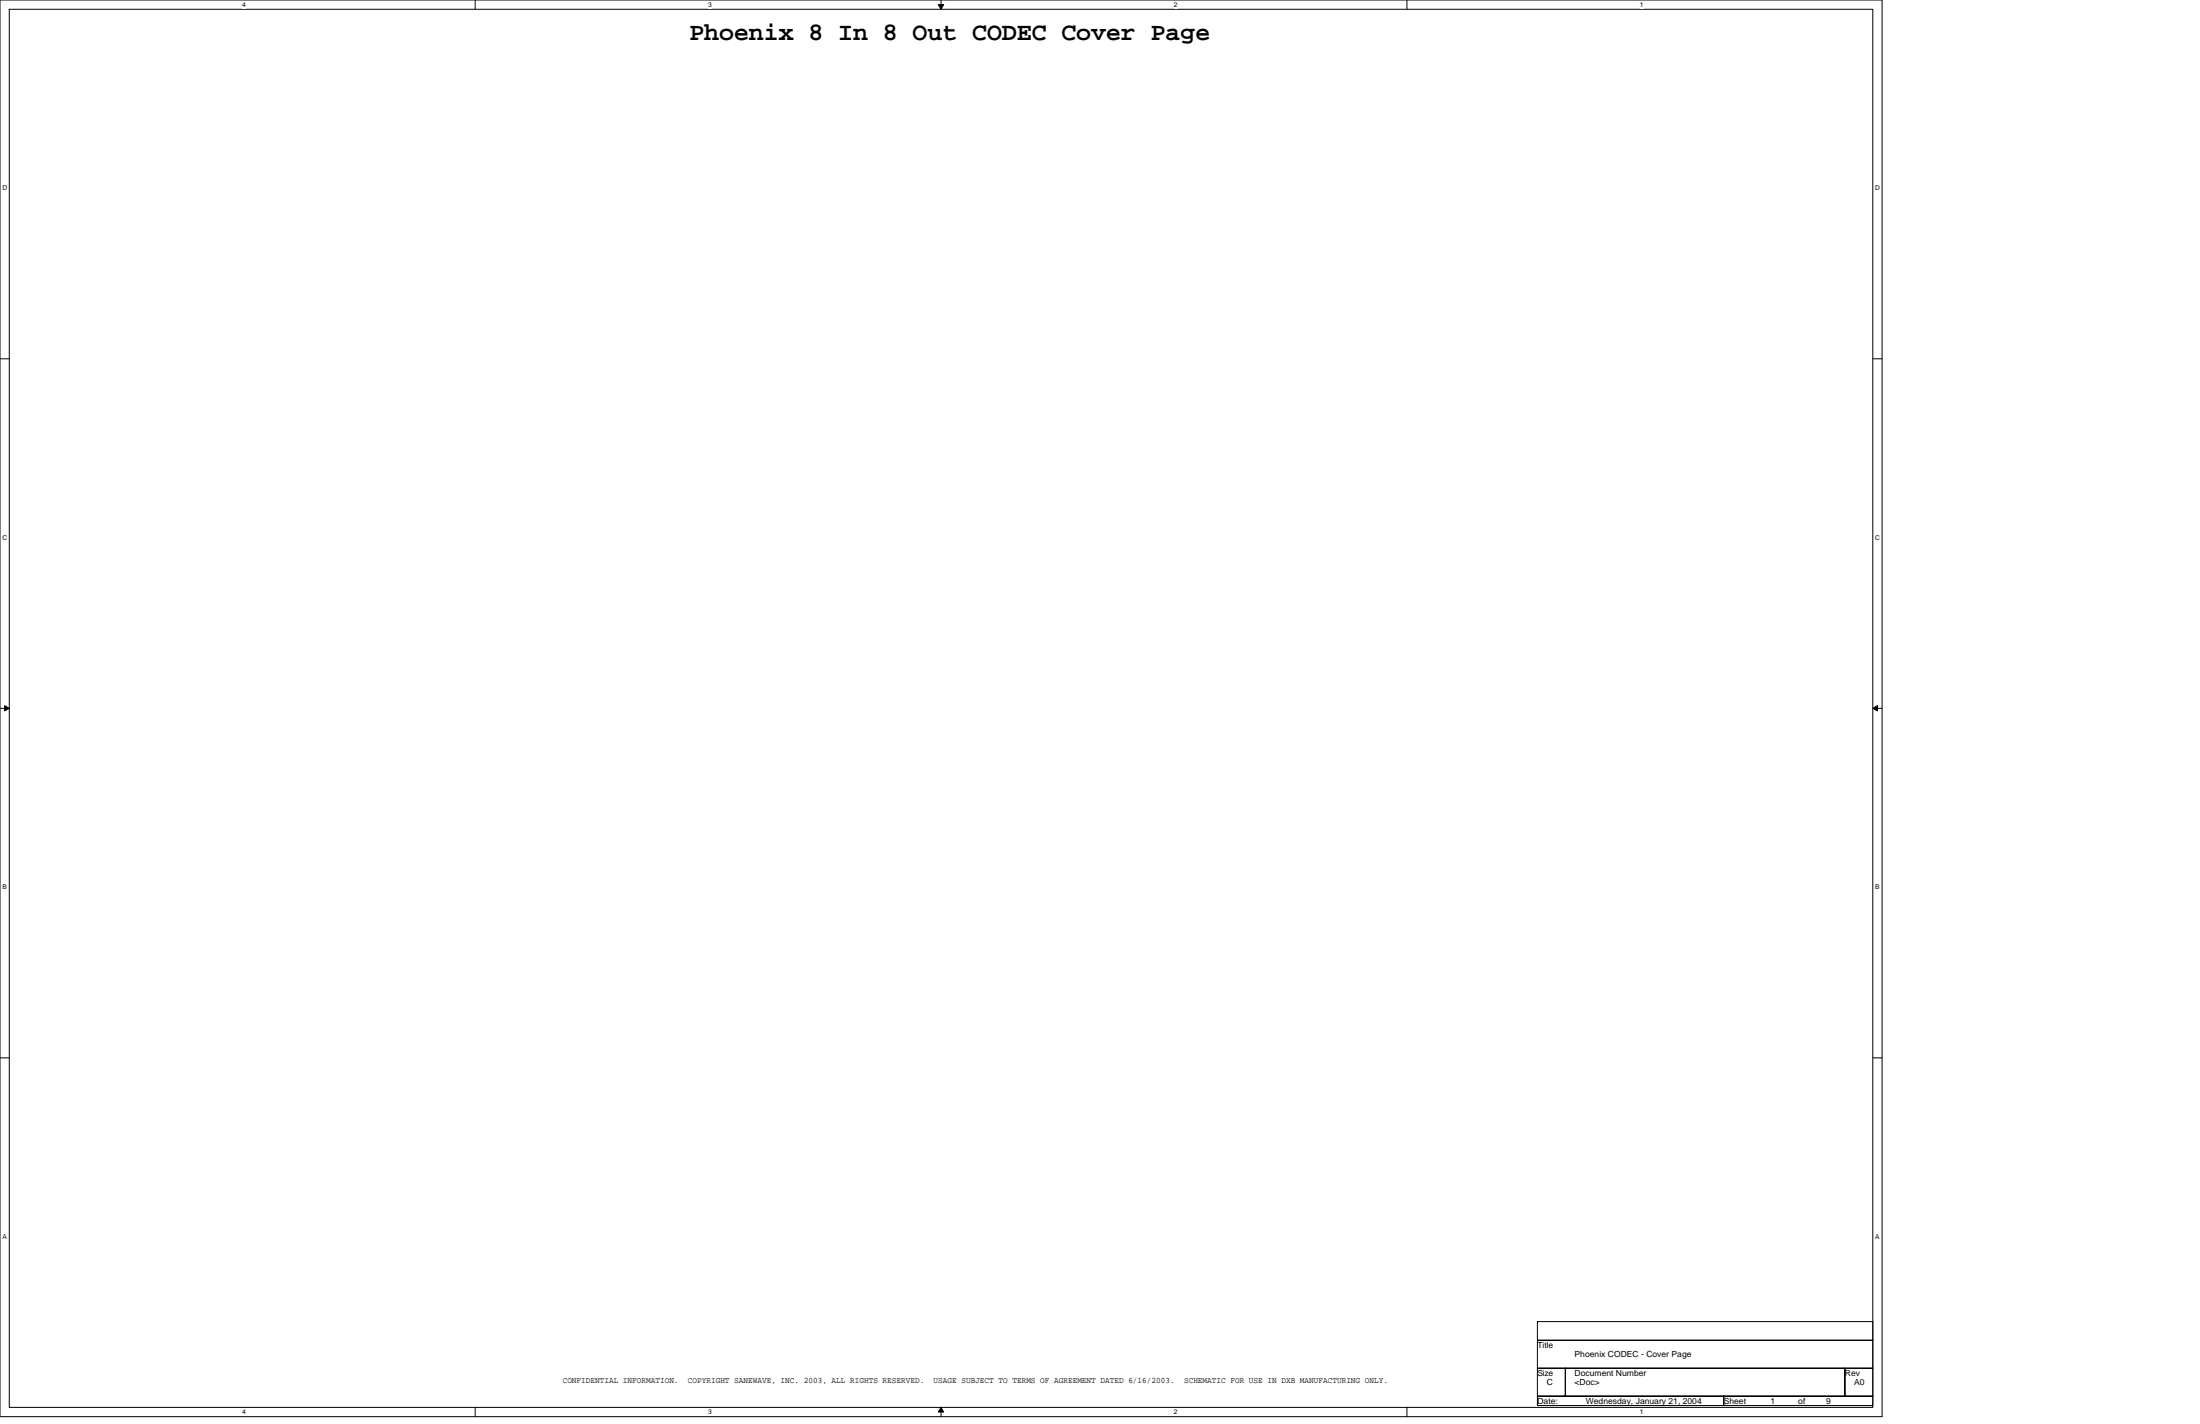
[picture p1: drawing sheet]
<svg xmlns="http://www.w3.org/2000/svg" width="432mm" height="279mm" viewBox="0 0 432 279" stroke-linecap="round" stroke-linejoin="round" font-family="sans-serif">
<path d="M0 0h369.4v278h-369.4zM1.8 1.8h365.8v274.3h-365.8z" fill="none" stroke="#000" stroke-width=".2"/>
<g fill="#fff">
<path d="M47.5 .2h.8v1.5h-.8z"/>
<path d="M47.5 276.3h.8v1.5h-.8z"/>
</g>
<path d="M93.3 0v1.8M93.3 276.1v1.9" fill="none" stroke="#000" stroke-width=".2"/>
<g fill="#fff">
<path d="M139 .2h.7v1.5h-.7z"/>
<path d="M139 276.3h.7v1.5h-.7z"/>
</g>
<path d="M184.7 0v1.8M184.7 276.1v1.9" fill="none" stroke="#000" stroke-width=".2"/>
<path d="M184.2 .9h1l-.5 .9zM184.7 276.1l.5 1h-1z" fill="#000" stroke="#000" stroke-width=".2"/>
<g fill="#fff">
<path d="M230.4 .2h.7v1.5h-.7z"/>
<path d="M230.4 276.3h.7v1.5h-.7z"/>
</g>
<path d="M276.1 0v1.8M276.1 276.1v1.9" fill="none" stroke="#000" stroke-width=".2"/>
<g fill="#fff">
<path d="M321.9 .2h.7v1.5h-.7z"/>
<path d="M321.9 276.3h.7v1.5h-.7z"/>
<path d="M.5 36.1h.9v1.5h-.9z"/>
<path d="M368 36.1h1v1.5h-1z"/>
<path d="M.5 104.7h.9v1.5h-.9z"/>
<path d="M368 104.7h1v1.5h-1z"/>
</g>
<path d="M0 70.4h1.8M367.6 70.4h1.8" fill="none" stroke="#000" stroke-width=".2"/>
<g fill="#fff">
<path d="M.5 173.3h.8v1.4h-.8z"/>
<path d="M368 173.3h.9v1.4h-.9z"/>
</g>
<path d="M0 139h1.8M367.6 139h1.8" fill="none" stroke="#000" stroke-width=".2"/>
<path d="M.9 138.5l.9 .5-.9 .5zM367.6 139l.9-.5v1z" fill="#000" stroke="#000" stroke-width=".2"/>
<g fill="#fff">
<path d="M.5 241.9h.8v1.4h-.8z"/>
<path d="M368 241.9h.9v1.4h-.9z"/>
</g>
<path d="M0 207.6h1.8M367.6 207.6h1.8M301.8 259.3h65.8v3.7h-65.8zM301.8 263h65.8v5.5h-65.8zM301.8 268.5h5.4v5.4h-5.4zM301.8 273.9h36.5v1.9h-36.5zM307.2 268.5h54.9v5.4h-54.9zM338.3 273.9h29.3v1.9h-29.3zM362.1 268.5h5.5v5.4h-5.5z" fill="none" stroke="#000" stroke-width=".2"/>
<text font-size="4.9" x="135.3" y="7.8">Phoenix 8 In 8 Out CODEC Cover Page</text>
<g font-size="1.7">
<text x="301.8" y="264.5">Title</text>
<text x="301.8" y="269.9">Size</text>
<text x="309.1" y="269.9">Document Number</text>
<text x="309.1" y="266.3">Phoenix CODEC - Cover Page</text>
<text x="362.1" y="269.9">Rev</text>
<text x="110.4" y="271.4">CONFIDENTIAL INFORMATION.</text>
<text x="135" y="271.4">COPYRIGHT SANEWAVE, INC. 2003, ALL RIGHTS RESERVED.</text>
<text x="183.2" y="271.4">USAGE SUBJECT TO TERMS OF AGREEMENT DATED 6/16/2003.</text>
<text x="232.4" y="271.4">SCHEMATIC FOR USE IN DXB MANUFACTURING ONLY.</text>
<text x="301.8" y="275.4">Date:</text>
<text x="303.6" y="271.8">C</text>
<text x="309.1" y="271.8">&lt;Doc&gt;</text>
<text x="311.3" y="275.4">Wednesday, January 21, 2004</text>
<text x="338.3" y="275.4">Sheet</text>
<text x="347.5" y="275.4">1</text>
<text x="353" y="275.4">of</text>
<text x="358.4" y="275.4">9</text>
<text x="363.9" y="271.8">A0</text>
</g>
<g font-size="1.3">
<text x="47.5" y="1.4">4</text>
<text x="139" y="1.4">3</text>
<text x="230.4" y="1.4">2</text>
<text x="321.9" y="1.4">1</text>
<text x=".5" y="37.3">D</text>
<text x="368" y="37.3">D</text>
<text x=".5" y="105.9">C</text>
<text x="368" y="105.9">C</text>
<text x=".5" y="174.5">B</text>
<text x="368" y="174.5">B</text>
<text x=".5" y="243">A</text>
<text x="368" y="243">A</text>
<text x="47.5" y="277.5">4</text>
<text x="139" y="277.5">3</text>
<text x="230.4" y="277.5">2</text>
<text x="321.9" y="277.5">1</text>
</g>
</svg>
